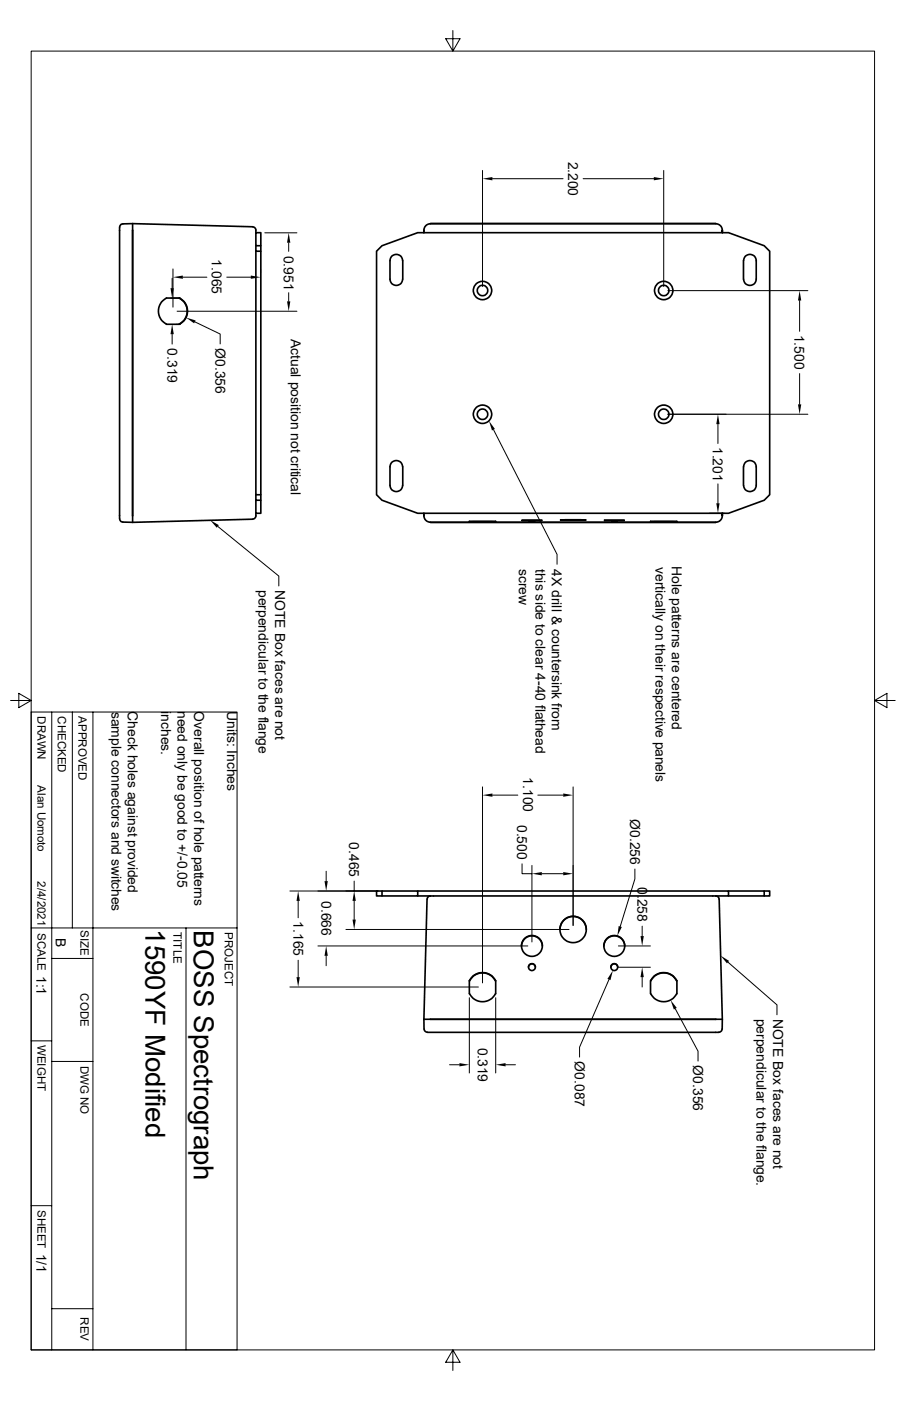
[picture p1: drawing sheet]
<svg xmlns="http://www.w3.org/2000/svg" width="279mm" height="432mm" viewBox="0 0 279 432" stroke-linecap="round" stroke-linejoin="round" font-family="sans-serif">
<g fill="none" stroke="#000" stroke-width=".51">
<path d="M36.9 70v89.9M40.9 68.9l37.1 1a1.45 1.45 0 0 1 .9 1.8M40.9 68.9l-3.3 .1-.6 .5-.1 .5M40.9 68.9v92.1M78.9 71.7h1.5v4h-1.5zM78.9 75.7v1.7h1.5v-1.7M78.9 77.4v75.1h1.5v-75.1M116.1 77.4l1.7-1.7 11-4h95.9l11 4 1.7 1.7v75.1l-1.7 1.7-11 4h-95.9l-11-4-1.7-1.7zM222.8 71.7a2.23 2.23 0 0 0-2-2.8l-88.1 .1a2.16 2.16 0 0 0-2 2.7M229.9 79a1.98 1.98 0 0 1 2.1-.4 1.98 1.98 0 0 1 1.2 1.7v5.7a1.97 1.97 0 0 1-2 2 1.97 1.97 0 0 1-1.9-2v-5.7zM51.3 91.9h4a4.5 4.5 0 0 1 2.5 4 4.5 4.5 0 0 1-2.5 4h-4M51.4 91.9a4.5 4.5 0 0 0-2.5 4 4.5 4.5 0 0 0 2.5 4"/>
<path d="M55.2 91.9a4.5 4.5 0 0 1 2.5 4 4.5 4.5 0 0 1-2.5 4M124.2 80.3a1.95 1.95 0 0 0-2-1.9 1.95 1.95 0 0 0-1.9 1.9v5.7a1.95 1.95 0 0 0 1.9 2 1.95 1.95 0 0 0 2-2M124.2 80.3v5.7M36.9 159.9l.1 .5 .6 .5 3.3 .1M78.9 158.2v.6a1.05 1.05 0 0 1-.9 1.2M78.9 152.5v1.7h1.5v-1.7M78.9 154.2v4h1.5v-4M124.2 143.9a1.95 1.95 0 0 0-2-2 1.95 1.95 0 0 0-1.9 2v5.7a1.95 1.95 0 0 0 1.9 1.9 1.95 1.95 0 0 0 2-1.9M124.2 143.9v5.7M130.7 158.2a2.23 2.23 0 0 0 2 2.8h88.1a2.16 2.16 0 0 0 2-2.8M229.9 142.5a1.98 1.98 0 0 1 2.1-.4 1.98 1.98 0 0 1 1.2 1.8v5.7a1.95 1.95 0 0 1-1.9 1.9 1.95 1.95 0 0 1-2-1.9v-5.7zM77.9 160l-37 1"/>
<path d="M144.7 160.7v.1M144.8 160.7h8M144.8 160.8h8M152.9 160.7v.1M160.8 160.4h6.5zM163 160.6h2.1zM172.7 160.3h8.1zM186.2 160.4h6.5zM188.4 160.6h2.1zM200.6 160.7v.1M200.7 160.7h8M200.7 160.8h8"/>
<path d="M208.7 160.7v.1M116.1 274.6h1.7v1.5h-1.7zM117.8 274.6h11v1.5h-11M128.8 274.6h95.9v1.5h-3.9M128.8 276.1h3.9M131.7 277.1l-1 37.1M132.7 276.1h88.1M132.7 276.1l-.7 .3-.3 .7M220.8 276.1l.6 .3 .3 .7M221.8 277.1l1 37.1M224.7 274.6h11v1.5h-11M235.7 274.6h1.7v1.5h-1.7"/>
<path d="M160.8 291.6a3.2 3.2 0 0 1 3.2-3.2 3.2 3.2 0 0 1 3.3 3.2M163 298.1a1.06 1.06 0 0 1 1-1 1.06 1.06 0 0 1 1.1 1M172.7 286.5a4.1 4.1 0 0 1 4-4.1 4.1 4.1 0 0 1 4.1 4.1M186.2 291.6a3.2 3.2 0 0 1 3.2-3.2 3.2 3.2 0 0 1 3.3 3.2M188.4 298.1a1.06 1.06 0 0 1 1-1 1.06 1.06 0 0 1 1.1 1M130.7 314.2l.1 3M130.7 314.2h92.1M130.8 317.2l.3 .6 .7 .3M131.8 318.2h89.9M144.7 302.2v4.1M144.8 302.3a4.5 4.5 0 0 1 4-2.5 4.5 4.5 0 0 1 4 2.5M144.8 306.2a4.5 4.5 0 0 0 4 2.5 4.5 4.5 0 0 0 4-2.5"/>
<path d="M152.9 302.2v4.1M200.6 302.2v4.1M200.7 302.3a4.5 4.5 0 0 1 4-2.5 4.5 4.5 0 0 1 4 2.5M200.7 306.2a4.5 4.5 0 0 0 4 2.5 4.5 4.5 0 0 0 4-2.5M208.7 302.2v4.1M222.7 317.2l-.2 .5-.8 .4M222.8 314.2l-.1 3"/>
<circle cx="148.8" cy="89.5" r="1.61"/>
<circle cx="148.8" cy="89.5" r="2.83"/>
<circle cx="204.7" cy="89.5" r="1.61"/>
<circle cx="204.7" cy="89.5" r="2.83"/>
<circle cx="148.8" cy="127.7" r="1.61"/>
<circle cx="148.8" cy="127.7" r="2.83"/>
<circle cx="204.7" cy="127.7" r="1.61"/>
<circle cx="204.7" cy="127.7" r="2.83"/>
<circle cx="164" cy="291.5" r="3.2"/>
<circle cx="164" cy="298.1" r="1.06"/>
<circle cx="176.7" cy="286.5" r="4.1"/>
<circle cx="189.4" cy="291.5" r="3.2"/>
<circle cx="189.4" cy="298.1" r="1.06"/>
</g>
<g fill="none" stroke="#000" stroke-width=".31">
<path d="M9.6 15.7h260.1v400.4h-260.1zM139.7 9.4v6.3l2.2-3.8h-4.4l2.2 3.8M148.8 52.5v35.8M151.8 55.1h21.9M179.8 55.1h21.8M204.7 52.5v35.8M81.7 71.8h9.9M89 74.8v2.7M52.6 91.9h3M53.1 85.8v3M53.3 82.9v11.8M54.4 99.9h1.2"/>
<path d="M54.6 95.9h37M56.4 85.4h7.4M60.1 99.2l7.8 3.8v3M69.9 85.4h7.4M80.4 82.9v1.3M89 90.2v2.7M206 89.6h43.1M246.6 92.6v9.5M53.1 103v3M246.6 115.1v9.5M152.2 132.4l19.6 38.5v3M221.4 130.7v6"/>
<path d="M249.1 127.7h-43.1M218.9 158.2h4.5M221.4 149.1v6M67.2 162.3l18.8 15.2v3.1M3.3 215.9h6.3l-3.8-2.2v4.4l3.8-2.2M9.6 219.5h63.5v196.6h-63.5zM16 219.5v196.6M22.3 219.5v66.5M28.7 219.5v196.6M269.7 215.9l3.8 2.2v-4.4l-3.8 2.2h6.4M148.8 242.5v60.4M151.8 245.1h7.9"/>
<path d="M165.9 245.1h7.8M176.7 242.5v42.7M89.4 274.6h27.1M91.9 277.7v5.2M100.6 268.5v3.1M109.2 271.6v3M109.2 277.7v5.7M161 266.2v3.1h3M164 266.7v23.6M167.1 269.3h6.6M195.8 267.8v3.1l-4.5 14.7M9.6 286h63.5"/>
<path d="M16 295.4h12.7M57.4 286v130.1M91.9 296v5.2M98 291.5h64.8M100.6 294.6v3M106.7 286.5h68.8M190.7 291.5h9.9M190.7 298.1h9.9M198 285.5v3M224.5 296.5l15.1 13.2v3.1M89.4 304.2h58.1M144.7 307.5v23.2"/>
<path d="M152.9 307.5v23.2M187.8 301.9l-9.1 20.8v3.1M198 301.2v3M208.2 310.9l7.1 13.1v3M9.6 320.8h6.4M16 327.2h12.7M138.6 328.2h3.1M155.9 328.2h3.1M9.6 371.6h6.4M16 403.4h12.7M139.7 416.1l-2.2 3.8h4.4l-2.2-3.8v6.3"/>
</g>
<g fill="#000">
<path d="M148.8 55.1l3-.5v1zM201.6 54.6l3.1 .5-3.1 .5zM89 71.8l.5 3h-1zM52.6 88.8h1l-.5 3.1zM53.3 85.4l3.1-.5v1zM57.4 97.9l2.9 .9-.4 .9zM77.3 84.9l3.1 .5-3.1 .5zM88.5 92.9h1l-.5 3zM246.6 89.6l.5 3h-1zM53.1 99.9l.5 3.1h-1zM150.8 129.7l1.8 2.5-.9 .5zM221.4 127.7l.5 3h-1z"/>
<path d="M246.1 124.6h1l-.5 3.1zM220.9 155.1h1l-.5 3.1zM64.8 160.3l2.7 1.5-.7 .8zM148.8 245.1l3-.5v1zM173.7 244.6l3 .5-3 .5zM91.9 274.6l.6 3.1h-1.1zM100.1 271.6h1l-.5 3zM109.2 274.6l.5 3.1h-1zM164 269.3l3.1-.5v1zM173.7 268.8l3 .5-3 .5zM100.6 291.5l.5 3.1h-1zM108.7 283.4h1l-.5 3.1z"/>
<path d="M190.8 285.4l1 .3-1.4 2.8zM197.5 288.5h1l-.5 3zM222.2 294.5l2.6 1.7-.6 .7zM91.4 301.2h1.1l-.6 3zM189 299.1l-.7 3-1-.4zM198 298.1l.5 3.1h-1zM206.8 308.2l1.9 2.4-.9 .5zM141.7 327.7l3 .5-3 .5zM152.9 328.2l3-.5v1z"/>
</g>
<g font-size="8.5">
<text x="44.8" y="286.3" transform="rotate(90 44.8 286.3)">1590YF Modified</text>
<text x="59.8" y="286.6" transform="rotate(90 59.8 286.6)">BOSS Spectrograph</text>
</g>
<g font-size="4.3">
<text x="175.3" y="49.8" transform="rotate(90 175.3 49.8)">2.200</text>
<text x="65.4" y="80" transform="rotate(90 65.4 80)">1.065</text>
<text x="87.5" y="78.8" transform="rotate(90 87.5 78.8)">0.951</text>
<text x="51.6" y="107.4" transform="rotate(90 51.6 107.4)">0.319</text>
<text x="66.5" y="107.4" transform="rotate(90 66.5 107.4)">Ø0.356</text>
<text x="89.7" y="104.5" transform="rotate(90 89.7 104.5)">Actual position not critical</text>
<text x="245.1" y="103.2" transform="rotate(90 245.1 103.2)">1.500</text>
<text x="219.9" y="137.8" transform="rotate(90 219.9 137.8)">1.201</text>
<text x="160" y="175.3" transform="rotate(90 160 175.3)">screw</text>
<text x="165.1" y="175.3" transform="rotate(90 165.1 175.3)">this side to clear 4-40 flathead</text>
<text x="170.2" y="175.4" transform="rotate(90 170.2 175.4)">4X drill &amp; countersink from</text>
<text x="202.1" y="174.7" transform="rotate(90 202.1 174.7)">vertically on their respective panels</text>
<text x="207.2" y="174.4" transform="rotate(90 207.2 174.4)">Hole patterns are centered</text>
<text x="79.7" y="181.9" transform="rotate(90 79.7 181.9)">perpendicular to the flange</text>
<text x="84.8" y="181.8" transform="rotate(90 84.8 181.8)">NOTE Box faces are not</text>
<text x="34.4" y="219.3" transform="rotate(90 34.4 219.3)">sample connectors and switches</text>
<text x="39.5" y="219.2" transform="rotate(90 39.5 219.2)">Check holes against provided</text>
<text x="49.7" y="219.2" transform="rotate(90 49.7 219.2)">inches.</text>
<text x="54.7" y="219.2" transform="rotate(90 54.7 219.2)">need only be good to +/-0.05</text>
<text x="59.9" y="219.2" transform="rotate(90 59.9 219.2)">Overall position of hole patterns</text>
<text x="70.1" y="219.1" transform="rotate(90 70.1 219.1)">Units: Inches</text>
<text x="161.3" y="239.6" transform="rotate(90 161.3 239.6)">1.100</text>
<text x="159.5" y="254.3" transform="rotate(90 159.5 254.3)">0.500</text>
<text x="194.3" y="252.5" transform="rotate(90 194.3 252.5)">Ø0.256</text>
<text x="107.7" y="259.6" transform="rotate(90 107.7 259.6)">0.465</text>
<text x="196.6" y="273.4" transform="rotate(90 196.6 273.4)">0.258</text>
<text x="99.1" y="277.7" transform="rotate(90 99.1 277.7)">0.666</text>
<text x="90.5" y="284" transform="rotate(90 90.5 284)">1.165</text>
<text x="17.2" y="289.2" transform="rotate(90 17.2 289.2)">B</text>
<text x="11.3" y="300.8" transform="rotate(90 11.3 300.8)">1:1</text>
<text x="233.3" y="314" transform="rotate(90 233.3 314)">perpendicular to the flange.</text>
<text x="238.5" y="313.9" transform="rotate(90 238.5 313.9)">NOTE Box faces are not</text>
<text x="147.3" y="322.9" transform="rotate(90 147.3 322.9)">0.319</text>
<text x="177.3" y="327.1" transform="rotate(90 177.3 327.1)">Ø0.087</text>
<text x="213.8" y="328.4" transform="rotate(90 213.8 328.4)">Ø0.356</text>
<text x="11.3" y="386.4" transform="rotate(90 11.3 386.4)">1/1</text>
</g>
<g font-size="3.6">
<text x="11.5" y="220.7" transform="rotate(90 11.5 220.7)">DRAWN</text>
<text x="17.9" y="220.7" transform="rotate(90 17.9 220.7)">CHECKED</text>
<text x="24.2" y="220.7" transform="rotate(90 24.2 220.7)">APPROVED</text>
<text x="11.6" y="242" transform="rotate(90 11.6 242)">Alan Uomoto</text>
<text x="11.5" y="271.6" transform="rotate(90 11.5 271.6)">2/4/2021</text>
<text x="11.5" y="287.5" transform="rotate(90 11.5 287.5)">SCALE</text>
<text x="24.9" y="286.8" transform="rotate(90 24.9 286.8)">SIZE</text>
<text x="53.6" y="287.3" transform="rotate(90 53.6 287.3)">TITLE</text>
<text x="69.3" y="287.3" transform="rotate(90 69.3 287.3)">PROJECT</text>
<text x="24.9" y="306.2" transform="rotate(90 24.9 306.2)">CODE</text>
<text x="11.5" y="322.1" transform="rotate(90 11.5 322.1)">WEIGHT</text>
<text x="24.9" y="328.4" transform="rotate(90 24.9 328.4)">DWG NO</text>
<text x="11.5" y="372.9" transform="rotate(90 11.5 372.9)">SHEET</text>
<text x="24.9" y="406" transform="rotate(90 24.9 406)">REV</text>
</g>
</svg>
